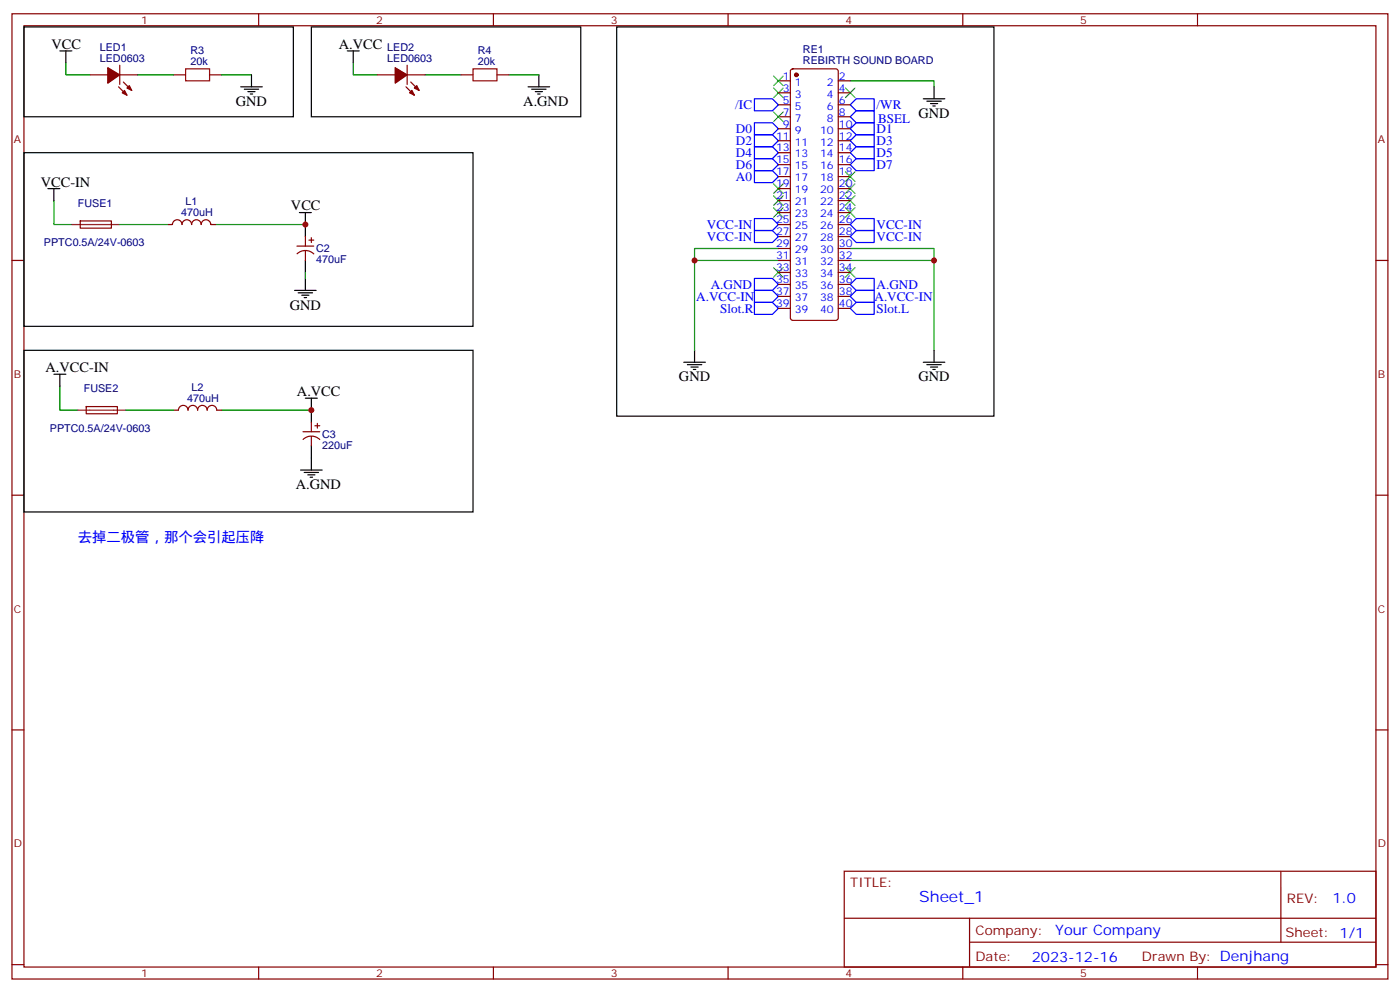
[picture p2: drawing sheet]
<svg xmlns="http://www.w3.org/2000/svg" width="412mm" height="292mm" viewBox="0 0 412 292" stroke-linecap="round" stroke-linejoin="round" font-family="sans-serif">
<g fill="none" stroke="#870000" stroke-width=".35">
<path d="M3.5 4.1h405.4v284.3h-405.4zM7.1 7.6h398.2v277.3h-398.2zM35.3 19.2v5.7M76.2 4.1v3.5M119.9 19.2v5.7M145.3 4.1v3.5M214.5 4.1v3.5M283.6 4.1v3.5M352.8 4.1v3.5M26.5 22h5.2M34.9 25.6l2.5 2.4M35.3 22h5.3"/>
<path d="M36.3 24.2l2.5 2.4M51.2 22h3.5M61.7 22h3.6M111.1 22h5.3M119.6 25.6l2.5 2.4M119.9 22h5.3M121 24.2l2.5 2.4M135.8 22h3.5M146.4 22h3.5M229.3 23.8h3.5M229.3 27.3h3.5M229.3 30.9h3.5"/>
<path d="M229.3 34.4h3.5M229.3 37.9h3.5M233.1 20.5l.4-.2h12.7l.5 .2 .2 .5v72.7l-.2 .5-.5 .2h-12.7l-.5-.3-.2-.4v-72.7zM246.9 23.8h3.6M246.9 27.3h3.6M246.9 30.9h3.6M246.9 34.4h3.6M246.9 37.9h3.6M229.3 41.5h3.5M229.3 45h3.5M229.3 48.5h3.5M229.3 52h3.5"/>
<path d="M229.3 55.6h3.5M229.3 59.1h3.5M246.9 41.5h3.6M246.9 45h3.6M246.9 48.5h3.6M246.9 52h3.6M246.9 55.6h3.6M246.9 59.1h3.6M3.5 76.7h3.6M23.6 65.1h9.2v2.1h-9.1zM49.4 66.1h1.4a1.41 1.41 0 0 1 1.4-1.4 1.41 1.41 0 0 1 1.4 1.5 1.41 1.41 0 0 1 1.4-1.5 1.41 1.41 0 0 1 1.4 1.5 1.41 1.41 0 0 1 1.5-1.5 1.41 1.41 0 0 1 1.4 1.5 1.41 1.41 0 0 1 1.4-1.5 1.41 1.41 0 0 1 1.4 1.5l1.4-.1M87.5 72.5h4.9"/>
<path d="M87.5 74.8a3.5 3.5 0 0 1 4.9 0M90 69.7v2.8M90 73.9v2.8M91 70.7h1.4M91.7 70v1.4M229.3 76.7h3.5M229.3 73.2h3.5M229.3 69.7h3.5M229.3 66.1h3.5M229.3 62.6h3.5M246.9 76.7h3.6M246.9 73.2h3.6"/>
<path d="M246.9 69.7h3.6M246.9 66.1h3.6M246.9 62.6h3.6M405.3 76.7h3.6M229.3 90.8h3.5M229.3 87.3h3.5M229.3 83.8h3.5M229.3 80.3h3.5M246.9 90.8h3.6M246.9 87.3h3.6M246.9 83.8h3.6M246.9 80.3h3.6"/>
<path d="M25.4 119.8h9.1l.1 2-9.2 .1zM51.2 120.8h1.4M52.6 120.8a1.41 1.41 0 0 1 1.4-1.4 1.41 1.41 0 0 1 1.4 1.4M55.4 120.8a1.41 1.41 0 0 1 1.4-1.4 1.41 1.41 0 0 1 1.4 1.4M58.2 120.8a1.41 1.41 0 0 1 1.4-1.4 1.41 1.41 0 0 1 1.4 1.4M61 120.8a1.41 1.41 0 0 1 1.4-1.4 1.41 1.41 0 0 1 1.5 1.4h1.4M89.3 127.2h4.9M89.3 129.4a3.5 3.5 0 0 1 4.9 .1M91.7 124.4v2.8M91.7 128.6v2.8M92.8 125.4h1.4M93.5 124.7v1.4"/>
<path d="M3.5 145.9h3.6M405.3 145.9h3.6M3.5 215h3.6M405.3 215h3.6M248.7 256.6h156.6v28.3h-156.6zM377.3 256.7v20.8M248.7 270.5h156.5M285.6 277.5h119.6M285.6 270.5v14.1M3.5 284.2h3.6M76.2 284.9v3.5M145.3 284.9v3.5"/>
<path d="M214.5 284.9v3.5M283.6 284.9v3.5M352.8 284.9v3.5M405.3 284.2h3.6"/>
</g>
<g fill="none" stroke="#00f" stroke-width=".35">
<path d="M222.2 29.1h5.3l1.8 1.8-1.8 1.7h-5.3zM222.2 36.2h5.3l1.8 1.7-1.8 1.8h-5.3zM222.2 39.7h5.3l1.8 1.8-1.8 1.7h-5.3zM250.5 30.9l1.7-1.8h5.3v3.5h-5.3zM252.2 32.6h5.3v3.6h-5.3l-1.7-1.8zM252.2 36.2h5.3v3.5h-5.3l-1.7-1.8zM252.2 39.7h5.3v3.5h-5.3l-1.7-1.7zM222.2 43.2h5.3l1.8 1.8-1.8 1.7h-5.3zM222.2 46.7h5.3l1.8 1.8-1.8 1.8h-5.3zM222.2 50.3h5.3l1.8 1.7-1.8 1.8h-5.3zM252.2 43.2h5.3v3.5h-5.3l-1.7-1.7zM252.2 46.7h5.3v3.6h-5.3l-1.7-1.8z"/>
<path d="M222.2 64.4h5.3l1.8 1.7-1.8 1.8h-5.3zM222.2 67.9h5.3l1.8 1.8-1.8 1.7h-5.3zM252.2 64.4h5.3v3.5h-5.3l-1.7-1.8zM252.2 67.9h5.3v3.5h-5.3l-1.7-1.7zM222.2 82h5.3l1.8 1.8-1.8 1.7h-5.3zM222.2 85.5h5.3l1.8 1.8-1.8 1.8h-5.3zM222.2 89.1h5.3l1.8 1.7-1.8 1.8h-5.3zM250.5 90.8l1.7-1.7h5.3v3.5h-5.3zM250.5 87.3l1.7-1.8h5.3v3.6h-5.3zM252.2 82h5.3v3.5h-5.3l-1.7-1.7z"/>
</g>
<g fill="none" stroke="#000" stroke-width=".35">
<path d="M7.1 7.9h79.3v26.5h-79.3zM17.6 15h3.6M19.4 15v3.5M91.7 7.9h79.4v26.5h-79.4zM102.3 15h3.5M104.1 15v3.5M181.7 7.9h111.1v114.7h-111.1zM70.9 25.6h6.4M72 26.3h4.2M73 27h2.1M73.7 27.7h.7M74.1 22v3.6"/>
<path d="M155.6 25.6h6.3M156.6 26.3h4.3M157.7 27h2.1M158.4 27.7h.7M158.7 22v3.6M272 29.1h6.3M273 29.8h4.3M274.1 30.5h2.1M274.8 31.2h.7M275.2 25.6v3.5M7.1 45h132.2v51.1h-132.2zM14.1 55.6h3.5"/>
<path d="M15.9 55.6v3.5M88.2 62.6h3.5M90 62.6v7.1M90 76.7v3.6M86.8 85.5h6.3M87.8 86.3h4.3M88.9 87h2.1M89.6 87.7h.7M90 82v3.5M7.1 103.2h132.2v47.6h-132.2zM15.9 110.2h3.5M17.6 110.2v3.6"/>
<path d="M90 117.3h3.5M91.7 117.3v7.1M201.4 106.7h6.4M202.5 107.4h4.2M203.6 108.1h2.1M204.3 108.8h.7M204.6 103.2v3.5M272 106.7h6.3M273 107.4h4.3M274.1 108.1h2.1M274.8 108.8h.7M275.2 103.2v3.5"/>
<path d="M88.5 138.5h6.4M89.6 139.2h4.2M90.7 139.9h2.1M91.7 131.4v7.1M91.4 140.6h.7"/>
</g>
<g fill="none" stroke="#008700" stroke-width=".35">
<path d="M19.4 18.5v3.5h7.1M104.1 18.5v3.5h7M40.6 22h10.6M65.3 22h8.8M125.2 22h10.6M149.9 22h8.8M250.5 23.8h24.7v1.8M15.9 59.1v7h5.3M35.3 66.1h14.1M63.5 66.1h26.5M204.6 76.7h24.7M229.3 73.2h-24.7v30"/>
<path d="M250.5 76.7h24.7M250.5 73.2h24.7v30M90 80.3v1.7M17.6 113.8v7h5.3M37 120.8h14.2M65.3 120.8h26.4"/>
</g>
<path d="M54.7 20.3h7v3.5h-7zM139.3 20.3h7.1v3.5h-7.1z" fill="none" stroke="#a10000" stroke-width=".35"/>
<g fill="#870000" stroke="#870000" stroke-width=".35">
<path d="M116.4 19.9l3.5 2.1-3.5 2.5z"/>
<path d="M120.6 27.3l.8-.7 .7 1.4z"/>
<path d="M122.8 25.2l.7 1.4-1.4-.7z"/>
<path d="M31.7 19.9l3.6 2.1-3.6 2.5z"/>
<path d="M36.7 26.6l.7 1.4-1.4-.7z"/>
<path d="M38.1 25.2l.7 1.4-1.4-.7z"/>
<circle cx="234.6" cy="22" r=".53"/>
</g>
<g fill="none" stroke="#3c3" stroke-width=".35">
<path d="M227.9 25.9l2.8 2.9M227.9 33l2.8 2.8M227.9 22.4l2.8 2.8M230.7 25.9l-2.8 2.9M230.7 33l-2.8 2.8M230.7 22.4l-2.8 2.8M249.1 25.9l2.8 2.9M251.9 25.9l-2.8 2.9M227.9 54.2l2.8 2.8M227.9 57.7l2.8 2.8M230.7 54.2l-2.8 2.8M230.7 57.7l-2.8 2.8"/>
<path d="M249.1 54.2l2.8 2.8M249.1 57.7l2.8 2.8M249.1 50.6l2.8 2.8M251.9 54.2l-2.8 2.8M251.9 57.7l-2.8 2.8M251.9 50.6l-2.8 2.8M227.9 78.8l2.8 2.9M227.9 61.2l2.8 2.8M230.7 78.8l-2.8 2.9M230.7 61.2l-2.8 2.8M249.1 78.8l2.8 2.9M249.1 61.2l2.8 2.8"/>
<path d="M251.9 78.8l-2.8 2.9M251.9 61.2l-2.8 2.8"/>
</g>
<path d="M21.2 66.1h14.1M22.9 120.8h14.1" fill="none" stroke="#8c2424" stroke-width=".35"/>
<g fill="#c00">
<circle cx="204.6" cy="76.7" r=".88"/>
<circle cx="275.2" cy="76.7" r=".88"/>
<circle cx="91.7" cy="120.8" r=".88"/>
<circle cx="90" cy="66.1" r=".88"/>
</g>
<text font-size="4.6" fill="#00f" x="270.8" y="265.7">Sheet_1</text>
<g font-size="4.2">
<text x="15.2" y="14.3">VCC</text>
<text x="99.8" y="14.3">A.VCC</text>
<text x="69.5" y="31.2">GND</text>
<text x="154.2" y="31.2">A.GND</text>
<text x="270.6" y="34.7">GND</text>
<text x="12" y="55.2">VCC-IN</text>
<text x="85.7" y="61.9">VCC</text>
<text x="85.4" y="91.2">GND</text>
<text x="13.4" y="109.5">A.VCC-IN</text>
<text x="200" y="112.4">GND</text>
<text x="270.6" y="112.4">GND</text>
<text x="87.5" y="116.6">A.VCC</text>
<text x="87.1" y="144.1">A.GND</text>
</g>
<g font-size="4.2" fill="#00f">
<text x="22.9" y="159.6">去掉二极管，那个会引起压降</text>
<text x="392.5" y="265.9">1.0</text>
<text x="310.9" y="275.5">Your Company</text>
<text x="304" y="283.3">2023-12-16</text>
</g>
<g font-size="3.9" fill="#00f">
<text x="216.6" y="32.1">/IC</text>
<text x="258.2" y="32.1">/WR</text>
<text x="216.8" y="39.2">D0</text>
<text x="258.2" y="39.1">D1</text>
<text x="258.7" y="36.2">BSEL</text>
<text x="216.8" y="42.6">D2</text>
<text x="216.8" y="46.1">D4</text>
<text x="258.2" y="42.6">D3</text>
<text x="258.2" y="46.1">D5</text>
<text x="216.8" y="49.7">D6</text>
<text x="216.8" y="53.3">A0</text>
<text x="258.2" y="49.7">D7</text>
<text x="208.3" y="67.4">VCC-IN</text>
<text x="208.3" y="70.9">VCC-IN</text>
<text x="258.2" y="67.4">VCC-IN</text>
<text x="258.2" y="70.9">VCC-IN</text>
<text x="205.1" y="88.6">A.VCC-IN</text>
<text x="209.4" y="85">A.GND</text>
<text x="257.6" y="88.6">A.VCC-IN</text>
<text x="258.2" y="85">A.GND</text>
<text x="212.2" y="92.1">Slot.R</text>
<text x="258.2" y="92.1">Slot.L</text>
</g>
<g font-size="3.9" fill="#800">
<text x="250.5" y="261.2">TITLE:</text>
<text x="379.1" y="265.9">REV:</text>
<text x="287.4" y="275.4">Company:</text>
<text x="378.7" y="276">Sheet: 1/1</text>
<text x="287.4" y="283.1">Date:</text>
<text x="336.4" y="283.2">Drawn By: Denjhang</text>
</g>
<g font-size="3.2" fill="#800">
<text x="41.6" y="7.1">1</text>
<text x="110.8" y="7.1">2</text>
<text x="179.9" y="7.1">3</text>
<text x="249.1" y="7.1">4</text>
<text x="318.2" y="7.1">5</text>
<text x="4.1" y="42.2">A</text>
<text x="405.9" y="42.2">A</text>
<text x="4.1" y="111.3">B</text>
<text x="405.9" y="111.3">B</text>
<text x="4.1" y="180.4">C</text>
<text x="405.9" y="180.4">C</text>
<text x="4.1" y="249.6">D</text>
<text x="405.9" y="249.6">D</text>
<text x="41.6" y="287.9">1</text>
<text x="110.8" y="287.9">2</text>
<text x="179.9" y="287.9">3</text>
<text x="249.1" y="287.9">4</text>
<text x="318.2" y="287.9">5</text>
</g>
<g font-size="3.2" fill="#000080">
<text x="29.4" y="15">LED1</text>
<text x="56.1" y="16.1">R3</text>
<text x="114.1" y="15">LED2</text>
<text x="140.8" y="16.1">R4</text>
<text x="236.6" y="15.7">RE1</text>
<text x="29.4" y="18.2">LED0603</text>
<text x="56.1" y="19.2">20k</text>
<text x="114.1" y="18.2">LED0603</text>
<text x="140.8" y="19.2">20k</text>
<text x="236.6" y="18.8">REBIRTH SOUND BOARD</text>
<text x="22.9" y="60.9">FUSE1</text>
<text x="53.4" y="63.8">470uH</text>
<text x="54.6" y="60.5">L1</text>
<text x="12.9" y="72.6">PPTC0.5A/24V-0603</text>
<text x="93.1" y="77.5">470uF</text>
<text x="93.1" y="74.3">C2</text>
<text x="24.7" y="115.6">FUSE2</text>
<text x="55.1" y="118.4">470uH</text>
<text x="56.4" y="115.2">L2</text>
<text x="14.7" y="127.3">PPTC0.5A/24V-0603</text>
<text x="94.9" y="129">C3</text>
<text x="94.9" y="132.2">220uF</text>
</g>
<g font-size="3.2" fill="#00f">
<text x="230.6" y="23.5">1</text>
<text x="247.1" y="23.5">2</text>
<text x="230.6" y="27">3</text>
<text x="234.1" y="25.2">1</text>
<text x="234.1" y="28.8">3</text>
<text x="243.6" y="28.8">4</text>
<text x="243.6" y="25.2">2</text>
<text x="247.1" y="27">4</text>
<text x="230.6" y="30.5">5</text>
<text x="230.6" y="34">7</text>
<text x="234.1" y="32.3">5</text>
<text x="234.1" y="35.8">7</text>
<text x="243.6" y="35.8">8</text>
<text x="243.6" y="32.3">6</text>
<text x="247.1" y="34">8</text>
<text x="247.1" y="30.5">6</text>
<text x="228.6" y="41.1">11</text>
<text x="230.6" y="37.6">9</text>
<text x="234.1" y="39.3">9</text>
<text x="241.6" y="39.3">10</text>
<text x="247.1" y="41.1">12</text>
<text x="247.1" y="37.6">10</text>
<text x="228.6" y="44.6">13</text>
<text x="234.1" y="42.9">11</text>
<text x="234.1" y="46.4">13</text>
<text x="241.6" y="46.4">14</text>
<text x="241.6" y="42.9">12</text>
<text x="247.1" y="44.6">14</text>
<text x="228.6" y="48.2">15</text>
<text x="228.6" y="51.7">17</text>
<text x="234.1" y="49.9">15</text>
<text x="234.1" y="53.4">17</text>
<text x="241.6" y="53.4">18</text>
<text x="241.6" y="49.9">16</text>
<text x="247.1" y="51.7">18</text>
<text x="247.1" y="48.2">16</text>
<text x="228.6" y="55.2">19</text>
<text x="228.6" y="58.7">21</text>
<text x="234.1" y="57">19</text>
<text x="241.6" y="57">20</text>
<text x="247.1" y="58.7">22</text>
<text x="247.1" y="55.2">20</text>
<text x="228.6" y="62.3">23</text>
<text x="228.6" y="65.8">25</text>
<text x="234.1" y="60.5">21</text>
<text x="234.1" y="64">23</text>
<text x="241.6" y="64">24</text>
<text x="241.6" y="60.5">22</text>
<text x="247.1" y="65.8">26</text>
<text x="247.1" y="62.3">24</text>
<text x="228.6" y="69.3">27</text>
<text x="234.1" y="67.6">25</text>
<text x="234.1" y="71.1">27</text>
<text x="241.6" y="71.1">28</text>
<text x="241.6" y="67.6">26</text>
<text x="247.1" y="69.3">28</text>
<text x="228.6" y="72.8">29</text>
<text x="228.6" y="76.4">31</text>
<text x="234.1" y="74.6">29</text>
<text x="241.6" y="74.6">30</text>
<text x="247.1" y="76.4">32</text>
<text x="247.1" y="72.8">30</text>
<text x="228.6" y="79.9">33</text>
<text x="228.6" y="83.4">35</text>
<text x="234.1" y="78.1">31</text>
<text x="234.1" y="81.7">33</text>
<text x="241.6" y="81.7">34</text>
<text x="241.6" y="78.1">32</text>
<text x="247.1" y="83.4">36</text>
<text x="247.1" y="79.9">34</text>
<text x="228.6" y="87">37</text>
<text x="234.1" y="85.2">35</text>
<text x="234.1" y="88.7">37</text>
<text x="241.6" y="88.7">38</text>
<text x="241.6" y="85.2">36</text>
<text x="247.1" y="87">38</text>
<text x="228.6" y="90.5">39</text>
<text x="234.1" y="92.3">39</text>
<text x="241.6" y="92.3">40</text>
<text x="247.1" y="90.5">40</text>
</g>
</svg>
